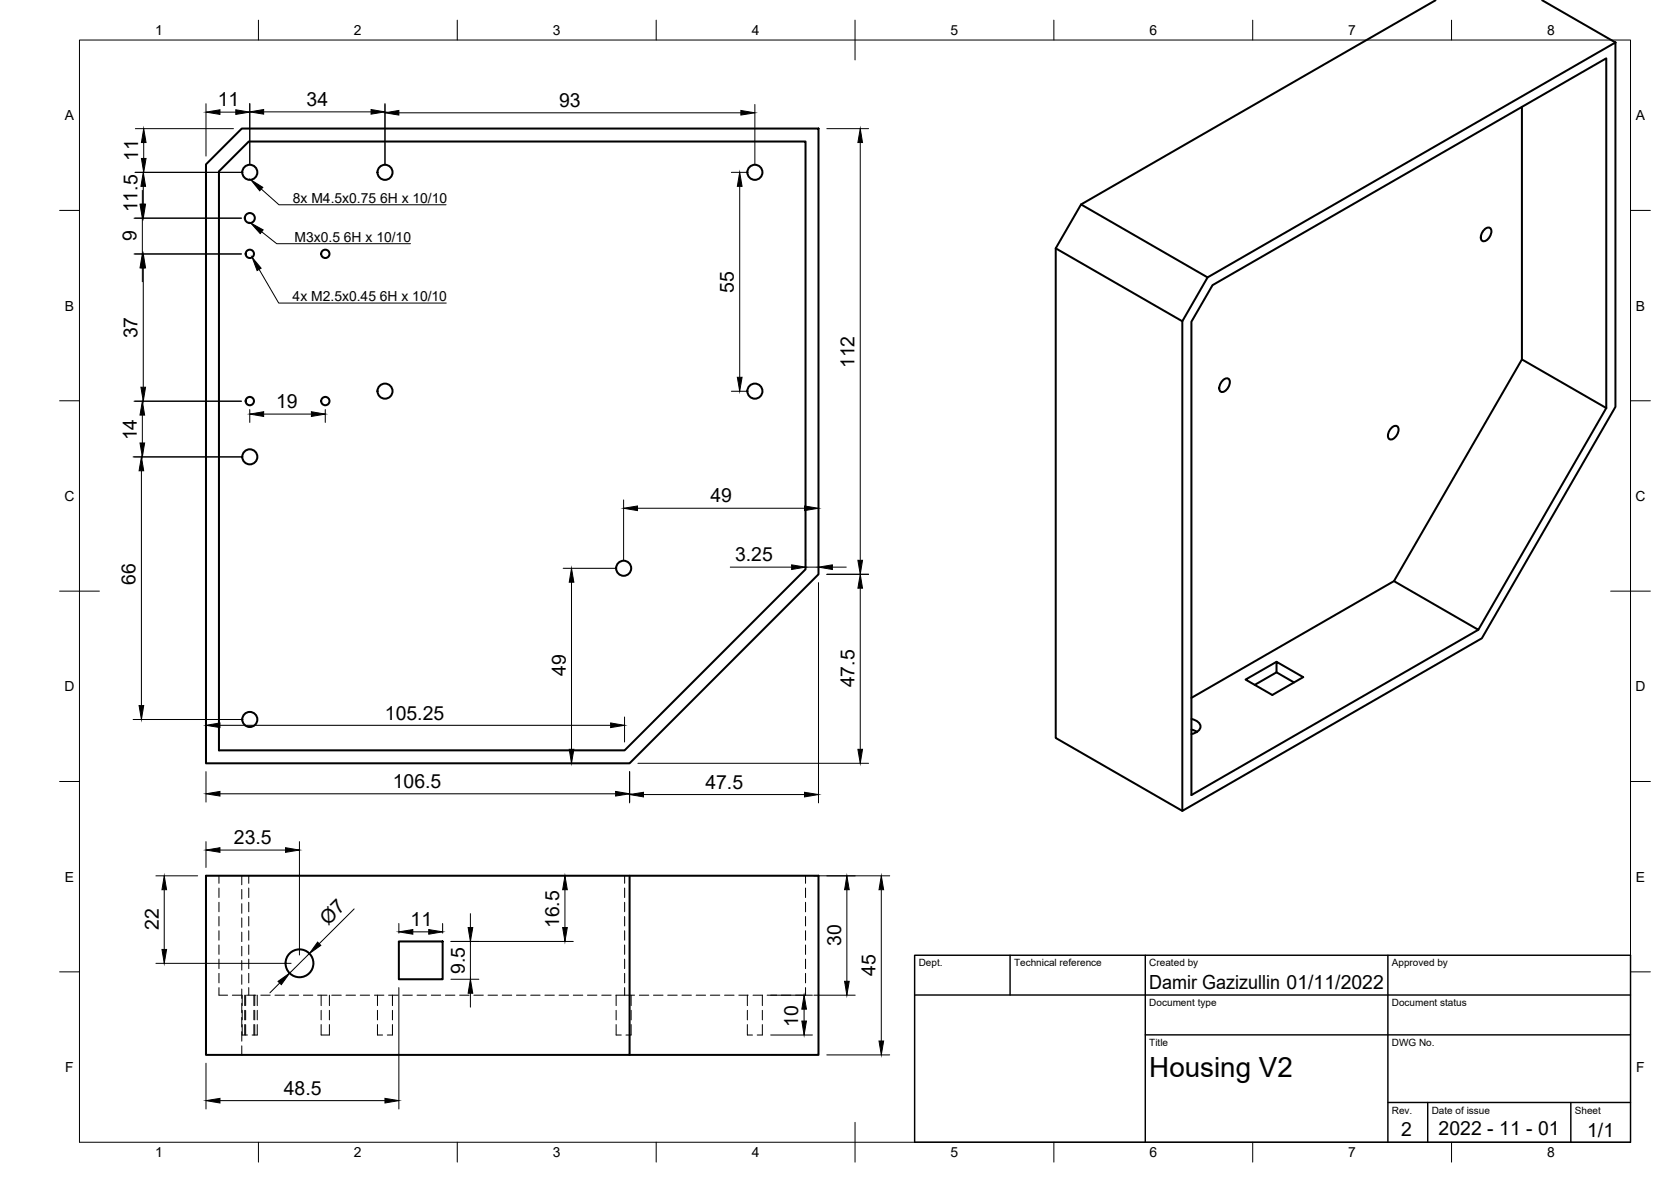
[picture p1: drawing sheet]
<svg xmlns="http://www.w3.org/2000/svg" width="420mm" height="297mm" viewBox="0 0 420 297" stroke-linecap="round" stroke-linejoin="round" font-family="sans-serif">
<!-- layer: Visible -->
<g fill="none" stroke="#000" stroke-width=".51">
<path d="M361 .1l-89.2 51.3M387.8 .1l18.4 10.6M382.7 26.9v63.4M51.8 41.3l9-9h145v112l-47.5 47.5h-106.5zM55.1 43.1l7.4-7.5h140v107.5l-45.4 45.5h-102zM373.3 57.6a.95 .95 0 0 1 1.3-.3 .95 .95 0 0 1 .4 1.3l-.7 1.2a1.08 1.08 0 0 1-.8 .8 1.08 1.08 0 0 1-1.1-.5l.1-1.3zM265.5 62.4v123l31.8 18.4M303.6 69.7l102.6-59v91.5l-33.6 58.2-75.3 43.4v-123.1zM303.6 69.7l-31.8-18.3-6.3 11 31.8 18.3M307.5 95.5a.95 .95 0 0 1 1.3-.3 .95 .95 0 0 1 .4 1.3l-.6 1.2a1.08 1.08 0 0 1-.9 .8 1.08 1.08 0 0 1-1.1-.5l.1-1.3zM382.7 90.3l21.2 12.2-32.2 55.8-21.2-12.3zM350 107.4a.95 .95 0 0 1 1.3-.3 .95 .95 0 0 1 .3 1.3l-.6 1.3a1.08 1.08 0 0 1-.9 .7 1.08 1.08 0 0 1-1.1-.4l.2-1.4z"/>
<path d="M403.9 102.5v-87.8l-99 57-5.3 9.1v119l72.1-41.5M350.5 146l-50.9 29.4M321 166.3l-7.8 4.5 6.7 3.9 7.8-4.5-6.7-3.9v2.7l-5.5 3.1M321 169l4.4 2.5M299.6 180.7a2.2 2.2 0 0 1 2.2 2.3 2.72 2.72 0 0 1-2.2 1.5M299.6 183.4l1.4 .5M100.3 236.6h11v9.5h-11zM158.3 220.1v45h-106.5v-45h154v45h-47.5"/>
<circle cx="62.8" cy="54.8" r="1.26"/>
<circle cx="62.8" cy="43.3" r="1.89"/>
<circle cx="96.8" cy="43.3" r="1.89"/>
<circle cx="189.8" cy="43.3" r="1.89"/>
<circle cx="62.8" cy="63.8" r="1.05"/>
<circle cx="81.8" cy="63.8" r="1.05"/>
<circle cx="96.8" cy="98.3" r="1.89"/>
<circle cx="189.8" cy="98.3" r="1.89"/>
<circle cx="62.8" cy="100.8" r="1.05"/>
<circle cx="62.8" cy="114.8" r="1.89"/>
<circle cx="81.8" cy="100.8" r="1.05"/>
<circle cx="156.8" cy="142.8" r="1.89"/>
<circle cx="62.8" cy="180.8" r="1.89"/>
<circle cx="75.3" cy="242.1" r="3.5"/>
</g>
<!-- layer: Hidden -->
<g fill="none" stroke="#000" stroke-width=".25">
<path d="M55.1 220.1v1.9M55.1 223.2v2.4M55.1 226.7v2.4M55.1 230.3v2.4M55.1 233.9v2.4M55.1 237.5v2.3M60.8 220.1v2.2M60.8 223.5v2.4M60.8 227.1v2.4M60.8 230.7v2.4M60.8 234.3v2.3M60.8 237.8v2.4"/>
<path d="M62.5 220.1v1.9M62.5 223.2v2.4M62.5 226.7v2.4M62.5 230.3v2.4M62.5 233.9v2.4M62.5 237.5v2.3M157.1 220.1v1.9M157.1 223.2v2.4M157.1 226.7v2.4M157.1 230.3v2.4M157.1 233.9v2.4M157.1 237.5v2.3"/>
<path d="M202.5 220.1v1.9M202.5 223.2v2.4M202.5 226.7v2.4M202.5 230.3v2.4M202.5 233.9v2.4M202.5 237.5v2.3M55.1 248.2v1.9h2.1M55.1 241v2.4M55.1 244.6v2.4M58.4 250.1h2.4M60.8 241.4v2.4M60.8 245v2.4"/>
<path d="M60.8 248.5v2.4M60.8 252.1v2.4M60.8 255.7v2.4M60.8 259.3v2.3M60.9 257.5v2.6h1.3M60.9 250.1v2.6M60.9 253.9v2.4M61.5 250.1v2.6M61.5 253.9v2.4M61.5 257.5v2.6M61.8 250.1v2.6M61.8 253.9v2.4"/>
<path d="M61.8 257.5v2.6M62 250.1h2.4M62.5 241v2.4M62.5 244.6v2.4M62.5 248.2v1.9M63.8 250.1v2.6M63.8 253.9v2.4M63.8 257.5v2.6M64.1 250.1v2.6M64.1 253.9v2.4M64.1 257.5v2.6M64.7 257.5v2.6h-1.3"/>
<path d="M64.7 250.1v2.6M64.7 253.9v2.4M65.6 250.1h2.3M69.1 250.1h2.4M72.7 250.1h2.4M76.3 250.1h2.4M79.9 250.1h2.3M80.8 257.5v2.6h2v-2.6M80.8 250.1v2.6M80.8 253.9v2.4M82.8 250.1v2.6M82.8 253.9v2.4"/>
<path d="M83.4 250.1h2.4M87 250.1h2.4M90.6 250.1h2.3M94.1 250.1h2.4M94.9 257.5v2.6h1.3M94.9 250.1v2.6M94.9 253.9v2.4M97.7 250.1h2.4M98.7 257.5v2.6h-1.3M98.7 250.1v2.6M98.7 253.9v2.4M101.3 250.1h2.4"/>
<path d="M104.9 250.1h2.3M108.4 250.1h2.4M112 250.1h2.4M115.6 250.1h2.4M119.1 250.1h2.4M122.7 250.1h2.4M126.3 250.1h2.4M129.9 250.1h2.3M133.4 250.1h2.4M137 250.1h2.4M140.6 250.1h2.4M144.1 250.1h2.4"/>
<path d="M147.7 250.1h2.4M151.3 250.1h2.4M154.9 250.1h4.7M154.9 257.5v2.6h1.3M154.9 250.1v2.6M154.9 253.9v2.4M157.1 241v2.4M157.1 244.6v2.4M157.1 248.2v1.9M158.7 257.5v2.6h-1.3M158.7 250.1v2.6M158.7 253.9v2.4"/>
<path d="M160.8 250.1h2.3M164.3 250.1h2.4M167.9 250.1h2.4M171.5 250.1h2.3M175 250.1h2.4M178.6 250.1h2.4M182.2 250.1h2.4M185.8 250.1h2.3M187.9 257.5v2.6h1.3M187.9 250.1v2.6M187.9 253.9v2.4M189.3 250.1h2.4"/>
<path d="M191.7 257.5v2.6h-1.3M191.7 250.1v2.6M191.7 253.9v2.4M192.9 250.1h2.4M196.5 250.1h2.4M202.5 248.2v1.9h-2.5M202.5 241v2.4M202.5 244.6v2.4M60.8 262.8v2.3"/>
</g>
<!-- layer: BORDER -->
<g fill="none" stroke="#000" stroke-width=".25">
<path d="M20 10.1h390v276.9h-390zM65 5.1v5M115 5.1v5M165 5.1v5M215 5.1v10M265 5.1v5M315 5.1v5M365 5.1v5M15 52.9h5M410 52.9h5M15 100.7h5M410 100.7h5"/>
<path d="M15 148.6h10M405 148.6h10M15 196.4h5M410 196.4h5M15 244.2h5M410 244.2h5M65 287v5M115 287v5M165 287v5M215 282.1v9.9M265 287v5M315 287v5"/>
<path d="M365 287v5"/>
</g>
<!-- layer: TITLEBLOCK -->
<path d="M230 240.1h180v46.9h-180zM230 250h180M254 240.1v9.9M288 240.1v46.9M349 240.1v46.9M288 260.1h122M349 277.1h61M359 277.1v9.9M395 277.1v9.9" fill="none" stroke="#000" stroke-width=".36"/>
<!-- layer: FD_Dimensions -->
<g fill="none" stroke="#000" stroke-width=".25">
<path d="M34 32.3h24.7M36.1 35.8v4M51.8 26.1v13.1M55.3 28.2h4M62.8 26v15.2M66.3 28.1h27M96.8 26v15.2M100.3 28.3h86M189.8 26.3v14.9M207.9 32.3h10.5M216.3 35.8v105M33.7 54.8h27"/>
<path d="M33.9 43.3h26.8M35.8 47.8v3.5M35.8 54.8v9M36 46.8v4.5M183.9 43.3h3.8M186 46.8v48M33.7 63.8h27M35.8 67.3v3.5M36 67.3v30M183.9 98.3h3.8M33.5 114.8h27.2M33.7 100.8h27"/>
<path d="M35.6 118.3v59M35.8 104.3v7M62.8 102.9v3.3M66.3 104.1h12M81.8 102.9v3.3M156.8 125.6v15.1M160.3 127.7h42M141.6 142.8h13.1M143.7 146.3v42M183.6 142.5h15.5M202.5 140.4v.6M202.5 142.5h3.3"/>
<path d="M205.8 140.4v.6M205.8 146.4v55.4M207.9 144.3h10.5M209.3 142.5h3.5M216.3 147.8v40.5M33.5 180.8h27.2M51.8 180.2v9.5M51.8 193.9v7.7M55.3 199.5h99.5M55.3 182.3h98.2M157 180.2v6.3M158.3 193.9v7.9"/>
<path d="M160.4 191.8h58M161.8 199.7h40.5M51.8 211.5v6.5M55.3 213.6h16.5M75.3 211.5v28.5M39.2 220.1h10.5M41.3 223.6v15M77.8 239.6l-5 5M89 228.4l-8.7 8.8M100.3 232.1v2.4M103.8 234.2h4M111.3 232.1v2.4"/>
<path d="M113.4 236.6h30.7M118.3 229.6v3.5M118.3 236.6v9.5M142 223.6v9.5M204.6 220.1h19.1M212.9 223.6v23M221.6 223.6v38M39.2 242.1h34M70.3 247l-2.4 2.5M100.3 248.2v30.5M113.4 246.1h7M118.3 249.6v3.5"/>
<path d="M193.8 250.1h10.5M202.2 253.6v3M204.6 250.1h10.4M51.8 267.2v11.5M55.3 276.6h41.5M193.8 260.1h10.5M207.9 265.1h15.8"/>
</g>
<g fill="#000" stroke="#000" stroke-width=".25">
<path d="M35.6 39.8h1.1l-.6 3.5zM36.1 32.3l.6 3.5h-1.1zM51.8 28.2l3.5-.6v1.2zM59.3 27.6l3.5 .6-3.5 .6zM62.8 28.1l3.5-.6v1.2zM93.3 27.5l3.5 .6-3.5 .6zM96.8 28.3l3.5-.5v1.1zM186.3 27.8l3.5 .5-3.5 .6zM216.3 32.3l.6 3.5h-1.2zM35.2 51.3h1.2l-.6 3.5zM36 43.3l.6 3.5h-1.2zM35.4 51.3h1.2l-.6 3.5z"/>
<path d="M186 43.3l.6 3.5h-1.2zM35.8 63.8l.6 3.5h-1.2zM36 63.8l.6 3.5h-1.2zM35.4 97.3h1.2l-.6 3.5zM185.4 94.8h1.2l-.6 3.5zM35.6 114.8l.5 3.5h-1.1zM35.8 100.8l.6 3.5h-1.2zM35.2 111.3h1.2l-.6 3.5zM62.8 104.1l3.5-.6v1.2zM78.3 103.5l3.5 .6-3.5 .6zM156.8 127.7l3.5-.5v1.1zM202.3 127.2l3.5 .5-3.5 .6z"/>
<path d="M143.7 142.8l.6 3.5h-1.2zM199.1 142l3.4 .5-3.4 .6zM205.8 142.5l3.5-.5v1.1zM216.3 144.3l.6 3.5h-1.2zM215.7 140.8h1.2l-.6 3.5zM35 177.3h1.1l-.5 3.5zM51.8 199.5l3.5-.6v1.2zM51.8 182.3l3.5-.6v1.1zM143.1 188.3h1.2l-.6 3.5zM153.5 181.7l3.5 .6-3.5 .5zM154.8 198.9l3.5 .6-3.5 .6zM158.3 199.7l3.5-.6v1.2z"/>
<path d="M202.3 199.1l3.5 .6-3.5 .6zM215.7 188.3h1.2l-.6 3.5zM51.8 213.6l3.5-.6v1.2zM71.8 213l3.5 .6-3.5 .6zM40.7 238.6h1.2l-.6 3.5zM41.3 220.1l.6 3.5h-1.2zM79.9 236.8l.8 .8-2.9 2zM100.3 234.2l3.5-.6v1.2zM107.8 233.6l3.5 .6-3.5 .6zM117.7 233.1h1.2l-.6 3.5zM141.5 233.1h1.1l-.6 3.5zM142 220.1l.6 3.5h-1.1z"/>
<path d="M212.9 220.1l.6 3.5h-1.1zM221.6 220.1l.6 3.5h-1.2zM69.9 246.6l2.9-2-2.1 2.8zM118.3 246.1l.6 3.5h-1.2zM202.2 250.1l.6 3.5h-1.2zM201.6 256.6h1.2l-.6 3.5zM212.4 246.6h1.1l-.6 3.5zM51.8 276.6l3.5-.6v1.2zM96.8 276l3.5 .6-3.5 .6zM221 261.6h1.2l-.6 3.5z"/>
</g>
<!-- layer: Hole Notes -->
<path d="M63.1 45.2l3 1.9-.8 .8zM63.1 56.1l3.1 1.7-.8 .9zM63.4 64.7l2.3 2.7-1.1 .6z" fill="#000" stroke="#000" stroke-width=".25"/>
<path d="M65.7 47.5l4.4 4h42.1M65.8 58.2l3.8 3h33.6M65.2 67.7l4.9 8.5h42.1" fill="none" stroke="#000" stroke-width=".25"/>
<text font-size="7" x="289" y="270.6">Housing V2</text>
<g font-size="4.9">
<text x="54.8" y="26.8">11</text>
<text x="77.1" y="26.7">34</text>
<text x="140.6" y="26.9">93</text>
<text x="34.7" y="40.4" transform="rotate(-90 34.7 40.4)">11</text>
<text x="34.6" y="53.4" transform="rotate(-90 34.6 53.4)">11.5</text>
<text x="34.3" y="60.7" transform="rotate(-90 34.3 60.7)">9</text>
<text x="184.5" y="73.5" transform="rotate(-90 184.5 73.5)">55</text>
<text x="34.6" y="85" transform="rotate(-90 34.6 85)">37</text>
<text x="214.9" y="92.5" transform="rotate(-90 214.9 92.5)">112</text>
<text x="69.4" y="102.6">19</text>
<text x="34.4" y="110.7" transform="rotate(-90 34.4 110.7)">14</text>
<text x="178.6" y="126.3">49</text>
<text x="184.8" y="141.1">3.25</text>
<text x="34.1" y="146.9" transform="rotate(-90 34.1 146.9)">66</text>
<text x="142.2" y="170" transform="rotate(-90 142.2 170)">49</text>
<text x="214.8" y="172.7" transform="rotate(-90 214.8 172.7)">47.5</text>
<text x="96.8" y="180.8">105.25</text>
<text x="98.8" y="198">106.5</text>
<text x="177.4" y="198.2">47.5</text>
<text x="58.8" y="212.2">23.5</text>
<text x="39.9" y="233.8" transform="rotate(-90 39.9 233.8)">22</text>
<text x="82.5" y="232.8" transform="rotate(-45 82.5 232.8)">Ø7</text>
<text x="103.3" y="232.8">11</text>
<text x="140.6" y="233.3" transform="rotate(-90 140.6 233.3)">16.5</text>
<text x="211.5" y="237.8" transform="rotate(-90 211.5 237.8)">30</text>
<text x="116.8" y="244.8" transform="rotate(-90 116.8 244.8)">9.5</text>
<text x="220.1" y="245.2" transform="rotate(-90 220.1 245.2)">45</text>
<text x="289" y="248.5">Damir Gazizullin 01/11/2022</text>
<text x="200.7" y="258" transform="rotate(-90 200.7 258)">10</text>
<text x="71.4" y="275.1">48.5</text>
<text x="352.3" y="285.4">2</text>
<text x="361.7" y="285.3">2022 - 11 - 01</text>
<text x="399.1" y="285.7">1/1</text>
</g>
<g font-size="3.5">
<text x="39" y="8.8">1</text>
<text x="89" y="8.8">2</text>
<text x="139" y="8.8">3</text>
<text x="189" y="8.8">4</text>
<text x="239" y="8.8">5</text>
<text x="289" y="8.8">6</text>
<text x="339" y="8.8">7</text>
<text x="389" y="8.8">8</text>
<text x="16.3" y="30.2">A</text>
<text x="411.3" y="30.2">A</text>
<text x="73.6" y="51">8x M4.5x0.75</text>
<text x="95.6" y="51">6H x 10/10</text>
<text x="74.1" y="60.8">M3x0.5</text>
<text x="86.5" y="60.8">6H x 10/10</text>
<text x="73.6" y="75.7">4x M2.5x0.45</text>
<text x="95.5" y="75.7">6H x 10/10</text>
<text x="16.3" y="78">B</text>
<text x="411.3" y="78">B</text>
<text x="16.2" y="125.9">C</text>
<text x="411.2" y="125.9">C</text>
<text x="16.2" y="173.7">D</text>
<text x="411.2" y="173.7">D</text>
<text x="16.3" y="221.6">E</text>
<text x="411.3" y="221.6">E</text>
<text x="16.4" y="269.4">F</text>
<text x="411.4" y="269.4">F</text>
<text x="39" y="290.8">1</text>
<text x="89" y="290.8">2</text>
<text x="139" y="290.8">3</text>
<text x="189" y="290.8">4</text>
<text x="239" y="290.8">5</text>
<text x="289" y="290.8">6</text>
<text x="339" y="290.8">7</text>
<text x="389" y="290.8">8</text>
</g>
<g font-size="2.5">
<text x="231" y="242.9">Dept.</text>
<text x="255" y="242.9">Technical reference</text>
<text x="289" y="242.9">Created by</text>
<text x="350" y="242.9">Approved by</text>
<text x="289" y="252.8">Document type</text>
<text x="350" y="252.8">Document status</text>
<text x="289" y="262.9">Title</text>
<text x="350" y="262.9">DWG No.</text>
<text x="350" y="279.9">Rev.</text>
<text x="360" y="279.9">Date of issue</text>
<text x="396" y="279.9">Sheet</text>
</g>
</svg>
